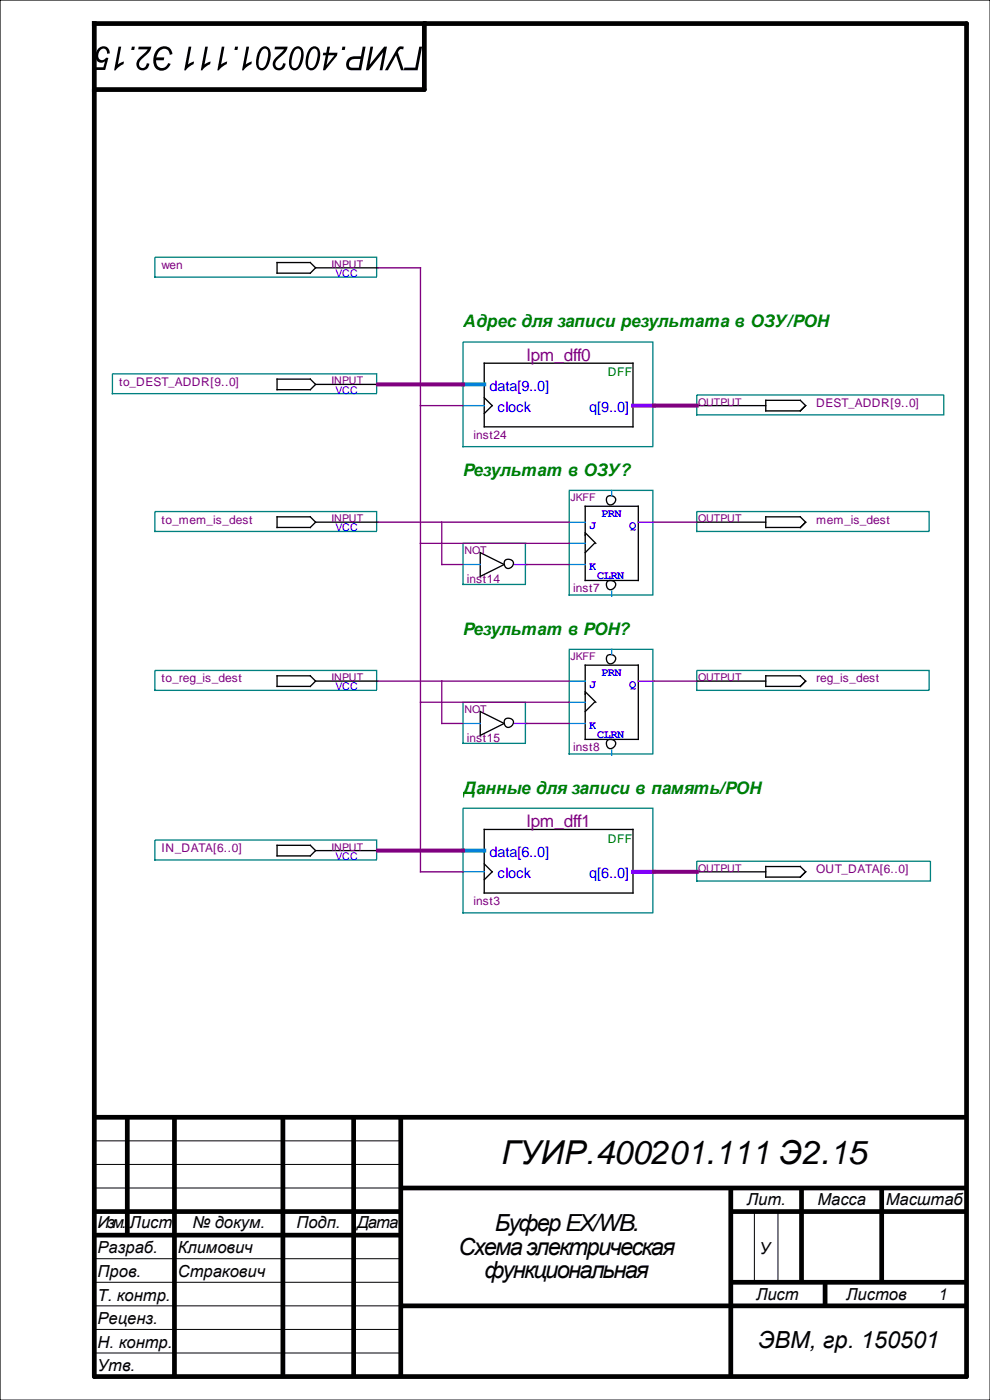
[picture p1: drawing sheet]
<svg xmlns="http://www.w3.org/2000/svg" width="210mm" height="297mm" viewBox="0 0 210 297" stroke-linecap="round" stroke-linejoin="round" font-family="sans-serif">
<path d="M0 0h210v297h-210z" fill="none" stroke="#000" stroke-width=".25"/>
<path d="M20 5h185v287h-185zM90 5v14h-70" fill="none" stroke="#000" stroke-width="1"/>
<g fill="none" stroke="#000" stroke-width="1" stroke-linecap="butt">
<path d="M20 237h185M27 237v25M37 237v55M60 237v55M75 237v55M85 237v55M20 257h65M85 252h120M155 252v40M155 257h50M170 252v20M187 252v20"/>
<path d="M20 262h65M85 277h120M155 272h50M175 272v5"/>
</g>
<path d="M20 242h65M20 247h65M20 252h65M160 257v15M165 257v15M20 267h65M20 272h65M20 277h65M20 282h65M20 287h65" fill="none" stroke="#000" stroke-width=".21"/>
<g fill="#000">
<path d="M29.4 9.9h2.7a4.7 4.7 0 0 1-2.1 2.7 .97 .97 0 0 0-.5 1.1 .97 .97 0 0 0 .9 .7l.5-.4 .2-.6 .6 .1a1.4 1.4 0 0 1-2 1.3 1.4 1.4 0 0 1-.3-2.3l1.9-2h-2zM28 9.9h.6l-.1 .7h-.7zM25.1 9.9h.6l-.7 3.8 1.3-.7-.1 .6-1.1 .7-.6 .6h-.3zM20.9 10.2a1.35 1.35 0 0 1 1.6-.3 1.35 1.35 0 0 1 .8 1.4l-.6 .1a.87 .87 0 0 0-.7-1.1 .87 .87 0 0 0-1 .8 .98 .98 0 0 0-.1 1.1 .98 .98 0 0 0 1 .5l.6-.5 .5 .1-.7 2.5h-2.2l.1-.5h1.7l.4-1.3a1.24 1.24 0 0 1-1.6 .1 1.24 1.24 0 0 1-.4-1.5l.2-.8z"/>
<path d="M49.9 9.9h.6l-.1 .7h-.7zM47 9.9h.6l-.7 3.8 1.3-.7-.1 .6-1.1 .7-.6 .6h-.3zM43.5 9.9h.6l-.7 3.8 1.3-.7-.1 .6-1.1 .7-.6 .6h-.3zM40 9.9h.6l-.7 3.8 1.3-.7-.1 .6-1.1 .7-.6 .6h-.3zM33.4 10.4a1.77 1.77 0 0 1 2-.5 1.77 1.77 0 0 1 1.2 1.6l-.6 .1a1.24 1.24 0 0 0-.9-1.3 1.24 1.24 0 0 0-1.5 .8l-.4 1.1h1.6l-.1 .6h-1.6a1.31 1.31 0 0 0 1 1.6 1.31 1.31 0 0 0 1.6-1l.5 .1a1.87 1.87 0 0 1-2.2 1.5 1.87 1.87 0 0 1-1.5-2.1l.3-1.4z"/>
<path d="M69.4 9.9h.6l-.2 1.3h1.8l-.1 .6-2.6 3.1h-.4l.6-3.2h-.6l.1-.5h.6zM69.6 11.7l-.3 2.1 1.6-2.1zM65.8 10.2a1.21 1.21 0 0 1 1.4-.3 1.21 1.21 0 0 1 .7 1.2 3.7 3.7 0 0 1-1.6 3.8 1.31 1.31 0 0 1-1.5-1.6 4.7 4.7 0 0 1 1-3.1zM66.1 10.6a4.6 4.6 0 0 0-.6 3.6 .84 .84 0 0 0 .9 .1 .84 .84 0 0 0 .5-.7l.2-.6a2.39 2.39 0 0 0-.2-2.7h-.4zM62.3 10.2a1.21 1.21 0 0 1 1.4-.3 1.21 1.21 0 0 1 .7 1.2 3.7 3.7 0 0 1-1.6 3.8 1.31 1.31 0 0 1-1.5-1.6 4.7 4.7 0 0 1 1-3.1zM62.6 10.6a4.6 4.6 0 0 0-.6 3.6 .84 .84 0 0 0 .9 .1 .84 .84 0 0 0 .5-.7l.2-.6a2.39 2.39 0 0 0-.2-2.7h-.4zM58.3 9.9h2.7a4.7 4.7 0 0 1-2.1 2.7 .97 .97 0 0 0-.5 1.1 .97 .97 0 0 0 1 .7l.4-.4 .2-.6 .6 .1a1.4 1.4 0 0 1-2 1.3 1.4 1.4 0 0 1-.3-2.3l1.9-2h-2zM55.3 10.2a1.21 1.21 0 0 1 1.4-.3 1.21 1.21 0 0 1 .7 1.2 3.7 3.7 0 0 1-1.6 3.8 1.31 1.31 0 0 1-1.5-1.6 4.7 4.7 0 0 1 1-3.1zM55.6 10.6a4.6 4.6 0 0 0-.6 3.6 .84 .84 0 0 0 .9 .1 .84 .84 0 0 0 .5-.7l.2-.6a2.39 2.39 0 0 0-.2-2.7h-.4zM52.3 9.9h.5l-.7 3.8 1.3-.7-.1 .6-1.1 .7-.5 .6h-.4z"/>
<path d="M88.9 9.9h.6l-.9 5h-2.9l.1-.6h2.3zM84.5 10l.5-.2 .6 .1-.1 .6h-.6l-.5 .6 1.3 3.8h-.7l-1-3.2-1.7 3.2h-.7zM78.6 9.9h.5l-.7 3.8 3.1-3.8h.6l-1 5h-.6l.8-3.8-3.1 3.8h-.6zM73.9 12.4l.9-.4 1.8-.1 .3-2h.6l-.9 5h-1.9a1.4 1.4 0 0 1-1.3-1 1.4 1.4 0 0 1 .5-1.5zM74.3 12.9a.83 .83 0 0 0-.3 1 .83 .83 0 0 0 .9 .5h1.2l.3-1.9-1.6 .1zM72.6 9.9h.7l-.2 .7h-.6z"/>
</g>
<path d="M32.9 54.6h47v4.2h-47z" fill-rule="evenodd" fill="#fff" stroke="#008080" stroke-width=".28" stroke-dasharray=".3 .3"/>
<path d="M58.8 55.7h7l1.1 1.1-1.1 1.1h-7zM66.9 56.8h13.3" fill="none" stroke="#000" stroke-width=".28"/>
<path d="M32.9 108.5h47v4.2h-47z" fill-rule="evenodd" fill="#fff" stroke="#008080" stroke-width=".28" stroke-dasharray=".3 .3"/>
<path d="M58.8 109.6h7l1.1 1.2-1.1 1.1h-7zM66.9 110.8h13.3" fill="none" stroke="#000" stroke-width=".28"/>
<path d="M32.9 142.2h47v4.2h-47z" fill-rule="evenodd" fill="#fff" stroke="#008080" stroke-width=".28" stroke-dasharray=".3 .3"/>
<path d="M58.8 143.4h7l1.1 1.1-1.1 1.1h-7zM66.9 144.5h13.3" fill="none" stroke="#000" stroke-width=".28"/>
<path d="M23.8 79.3h56.1v4.2h-56.1z" fill-rule="evenodd" fill="#fff" stroke="#008080" stroke-width=".28" stroke-dasharray=".3 .3"/>
<path d="M58.8 80.4h7l1.1 1.1-1.1 1.2h-7zM66.9 81.5h13.3" fill="none" stroke="#000" stroke-width=".28"/>
<path d="M32.9 178.2h47v4.2h-47z" fill-rule="evenodd" fill="#fff" stroke="#008080" stroke-width=".28" stroke-dasharray=".3 .3"/>
<path d="M58.8 179.3h7l1.1 1.1-1.1 1.2h-7zM66.9 180.4h13.3" fill="none" stroke="#000" stroke-width=".28"/>
<path d="M147.8 108.5h49.3v4.2h-49.3z" fill-rule="evenodd" fill="#fff" stroke="#008080" stroke-width=".28" stroke-dasharray=".3 .3"/>
<path d="M147.8 110.8h14.6M162.4 109.6h7.3l1.2 1.2-1.2 1.1h-7.3z" fill="none" stroke="#000" stroke-width=".28"/>
<path d="M147.8 142.2h49.3v4.2h-49.3z" fill-rule="evenodd" fill="#fff" stroke="#008080" stroke-width=".28" stroke-dasharray=".3 .3"/>
<path d="M147.8 144.5h14.6M162.4 143.4h7.3l1.2 1.1-1.2 1.1h-7.3z" fill="none" stroke="#000" stroke-width=".28"/>
<path d="M147.8 83.8h52.4v4.2h-52.4z" fill-rule="evenodd" fill="#fff" stroke="#008080" stroke-width=".28" stroke-dasharray=".3 .3"/>
<path d="M147.8 86h14.6M162.4 84.9h7.3l1.2 1.1-1.2 1.2h-7.3z" fill="none" stroke="#000" stroke-width=".28"/>
<path d="M147.8 182.7h49.5v4.2h-49.5z" fill-rule="evenodd" fill="#fff" stroke="#008080" stroke-width=".28" stroke-dasharray=".3 .3"/>
<path d="M147.8 184.9h14.6M162.4 183.8h7.3l1.2 1.1-1.2 1.2h-7.3z" fill="none" stroke="#000" stroke-width=".28"/>
<path d="M120.7 104h17.8v22.2h-17.8z" fill-rule="evenodd" fill="#fff" stroke="#008080" stroke-width=".28" stroke-dasharray=".3 .3"/>
<g fill="none" stroke="#000" stroke-width=".28">
<path d="M124.1 107.4h11.3v15.7h-11.3zM124.1 113l2.3 2.3M126.1 115.3l-2 1.9"/>
<circle cx="129.6" cy="106.1" r=".98"/>
<circle cx="129.6" cy="124.1" r=".98"/>
</g>
<path d="M120.7 110.8h3.4M120.7 115.3h3.4M120.7 119.7h3.4M129.7 104v1.1M129.7 125.4v1.1" fill="none" stroke="#0080ff" stroke-width=".28"/>
<path d="M135.4 110.8h3.4" fill="none" stroke="#8000ff" stroke-width=".28"/>
<path d="M120.7 137.7h17.8v22.2h-17.8z" fill-rule="evenodd" fill="#fff" stroke="#008080" stroke-width=".28" stroke-dasharray=".3 .3"/>
<g fill="none" stroke="#000" stroke-width=".28">
<path d="M124.1 141.1h11.3v15.7h-11.3zM124.1 146.7l2.3 2.3M126.1 149l-2 1.9"/>
<circle cx="129.6" cy="139.8" r=".98"/>
<circle cx="129.6" cy="157.8" r=".98"/>
</g>
<path d="M129.7 137.7v1.2M120.7 144.5h3.4M120.7 149h3.4M120.7 153.5h3.4M129.7 159.1v1.1" fill="none" stroke="#0080ff" stroke-width=".28"/>
<path d="M135.4 144.5h3.4" fill="none" stroke="#8000ff" stroke-width=".28"/>
<path d="M98.2 115.3h13.2v8.7h-13.2z" fill-rule="evenodd" fill="#fff" stroke="#008080" stroke-width=".28" stroke-dasharray=".3 .3"/>
<g fill="none" stroke="#000" stroke-width=".28">
<path d="M101.9 117.2l5 2.5-5 2.6z"/>
<circle cx="107.9" cy="119.6" r=".98"/>
</g>
<path d="M98.2 119.7h3.7" fill="none" stroke="#0080ff" stroke-width=".28"/>
<path d="M109.2 119.7h2.5" fill="none" stroke="#8000ff" stroke-width=".28"/>
<path d="M98.2 149h13.2v8.7h-13.2z" fill-rule="evenodd" fill="#fff" stroke="#008080" stroke-width=".28" stroke-dasharray=".3 .3"/>
<g fill="none" stroke="#000" stroke-width=".28">
<path d="M101.9 150.9l5 2.6-5 2.5z"/>
<circle cx="107.9" cy="153.3" r=".98"/>
</g>
<path d="M98.2 153.5h3.7" fill="none" stroke="#0080ff" stroke-width=".28"/>
<path d="M109.2 153.5h2.5" fill="none" stroke="#8000ff" stroke-width=".28"/>
<path d="M98.2 72.6h40.3v22.1h-40.3z" fill-rule="evenodd" fill="#fff" stroke="#008080" stroke-width=".28" stroke-dasharray=".3 .3"/>
<path d="M102.7 77h31.6v13.5h-31.6zM102.7 84.4l1.7 1.6-1.7 1.7" fill="none" stroke="#000" stroke-width=".28"/>
<path d="M98.2 81.5h4.5" fill="none" stroke="#0080ff" stroke-width=".84"/>
<path d="M98.2 86h4.5" fill="none" stroke="#0080ff" stroke-width=".28"/>
<path d="M134.3 86h4.5" fill="none" stroke="#8000ff" stroke-width=".84"/>
<path d="M98.2 171.4h40.3v22.2h-40.3z" fill-rule="evenodd" fill="#fff" stroke="#008080" stroke-width=".28" stroke-dasharray=".3 .3"/>
<path d="M102.7 175.9h31.6v13.5h-31.6zM102.7 183.2l1.7 1.7-1.7 1.7" fill="none" stroke="#000" stroke-width=".28"/>
<path d="M98.2 180.4h4.5" fill="none" stroke="#0080ff" stroke-width=".84"/>
<path d="M98.2 184.9h4.5" fill="none" stroke="#0080ff" stroke-width=".28"/>
<path d="M134.3 184.9h4.5" fill="none" stroke="#8000ff" stroke-width=".84"/>
<path d="M80.2 56.8h9v128.1h9M89.2 86h9M80.2 110.8h40.5M89.2 115.3h31.5M93.7 110.8v8.9h4.5M111.7 119.7h9M138.8 110.8h9M80.2 144.5h40.5M89.2 149h31.5M93.7 144.5v9h4.5M111.7 153.5h9M138.8 144.5h9" fill="none" stroke="#800080" stroke-width=".28"/>
<path d="M80.2 81.5h18M138.8 86h9M80.2 180.4h18M138.8 184.9h9" fill="none" stroke="#800080" stroke-width=".84"/>
<text font-size="7" x="106.4" y="247">ГУИР.400201.111 Э2.15</text>
<g font-size="5">
<text x="104.9" y="261.1">БуферEX/WB.</text>
<text x="97.2" y="266.1">Схема электрическая</text>
<text x="102.8" y="271.1">функциональная</text>
<text x="160.8" y="286">ЭВМ, гр. 150501</text>
</g>
<g font-size="3.7" fill="#008000">
<text x="98.2" y="69.5">Адрес для записи результата в ОЗУ/РОН</text>
<text x="98.2" y="100.9">Результат в ОЗУ?</text>
<text x="98.2" y="134.6">Результат в РОН?</text>
<text x="98.2" y="168.3">Данные для записи в память/РОН</text>
</g>
<g font-size="3.7" fill="#800080">
<text x="111.7" y="76.5">lpm_dff0</text>
<text x="111.7" y="175.4">lpm_dff1</text>
</g>
<g font-size="3.5">
<text x="158.4" y="255.6">Лит.</text>
<text x="173.4" y="255.6">Масса</text>
<text x="187.9" y="255.6">Масштаб</text>
<text x="20.7" y="260.6">Изм.</text>
<text x="27.5" y="260.6">Лист</text>
<text x="40.8" y="260.6">№ докум.</text>
<text x="62.9" y="260.6">Подп.</text>
<text x="75.7" y="260.6">Дата</text>
<text x="20.7" y="265.9">Разраб.</text>
<text x="37.7" y="265.9">Климович</text>
<text x="161.1" y="265.9">У</text>
<text x="20.7" y="270.9">Пров.</text>
<text x="20.7" y="275.9">Т. контр.</text>
<text x="37.7" y="270.9">Стракович</text>
<text x="160.4" y="275.8">Лист</text>
<text x="179.5" y="275.8">Листов</text>
<text x="198.9" y="275.8">1</text>
<text x="20.7" y="280.9">Реценз.</text>
<text x="20.7" y="285.9">Н. контр.</text>
<text x="20.7" y="290.9">Утв.</text>
</g>
<g font-size="3.1" fill="#00f">
<text x="103.8" y="82.9">data[9..0]</text>
<text x="105.5" y="87.4">clock</text>
<text x="125" y="87.4">q[9..0]</text>
<text x="103.8" y="181.8">data[6..0]</text>
<text x="105.5" y="186.3">clock</text>
<text x="125" y="186.3">q[6..0]</text>
</g>
<g font-size="2.5" fill="#800080">
<text x="34.3" y="57.1">wen</text>
<text x="25.2" y="81.8">to_DEST_ADDR[9..0]</text>
<text x="173.1" y="86.3">DEST_ADDR[9..0]</text>
<text x="100.5" y="93.1">inst24</text>
<text x="34.3" y="111">to_mem_is_dest</text>
<text x="173.1" y="111">mem_is_dest</text>
<text x="99" y="123.7">inst14</text>
<text x="121.6" y="125.7">inst7</text>
<text x="34.3" y="144.8">to_reg_is_dest</text>
<text x="173.1" y="144.8">reg_is_dest</text>
<text x="99" y="157.4">inst15</text>
<text x="121.6" y="159.4">inst8</text>
<text x="34.3" y="180.7">IN_DATA[6..0]</text>
<text x="173.1" y="185.2">OUT_DATA[6..0]</text>
<text x="100.5" y="192">inst3</text>
</g>
<g font-size="2.5" fill="#008000">
<text x="128.9" y="79.9">DFF</text>
<text x="128.9" y="178.7">DFF</text>
</g>
<g font-size="2.5" fill="#00f">
<text x="125" y="112.2">J</text>
<text x="127.5" y="109.6">PRN</text>
<text x="133.4" y="112.2">Q</text>
<text x="125" y="120.9">K</text>
<text x="126.6" y="122.8">CLRN</text>
<text x="127.5" y="143.4">PRN</text>
<text x="125" y="145.9">J</text>
<text x="133.4" y="145.9">Q</text>
<text x="125" y="154.6">K</text>
<text x="126.6" y="156.6">CLRN</text>
</g>
<g font-size="2.3" fill="#800080">
<text x="70.3" y="110.8">INPUT</text>
<text x="148.1" y="110.8">OUTPUT</text>
<text x="98.5" y="117.5">NOT</text>
<text x="70.3" y="144.5">INPUT</text>
<text x="148.1" y="144.5">OUTPUT</text>
<text x="98.5" y="151.2">NOT</text>
</g>
<g font-size="2.3" fill="#00f">
<text x="71.2" y="112.7">VCC</text>
<text x="71.2" y="146.4">VCC</text>
</g>
<g font-size="2.2" fill="#800080">
<text x="70.3" y="56.8">INPUT</text>
<text x="70.3" y="81.5">INPUT</text>
<text x="148.1" y="86">OUTPUT</text>
<text x="121" y="106.3">JKFF</text>
<text x="121" y="140">JKFF</text>
<text x="70.3" y="180.4">INPUT</text>
<text x="148.1" y="184.9">OUTPUT</text>
</g>
<g font-size="2.2" fill="#00f">
<text x="71.2" y="58.8">VCC</text>
<text x="71.2" y="83.5">VCC</text>
<text x="71.2" y="182.4">VCC</text>
</g>
</svg>
